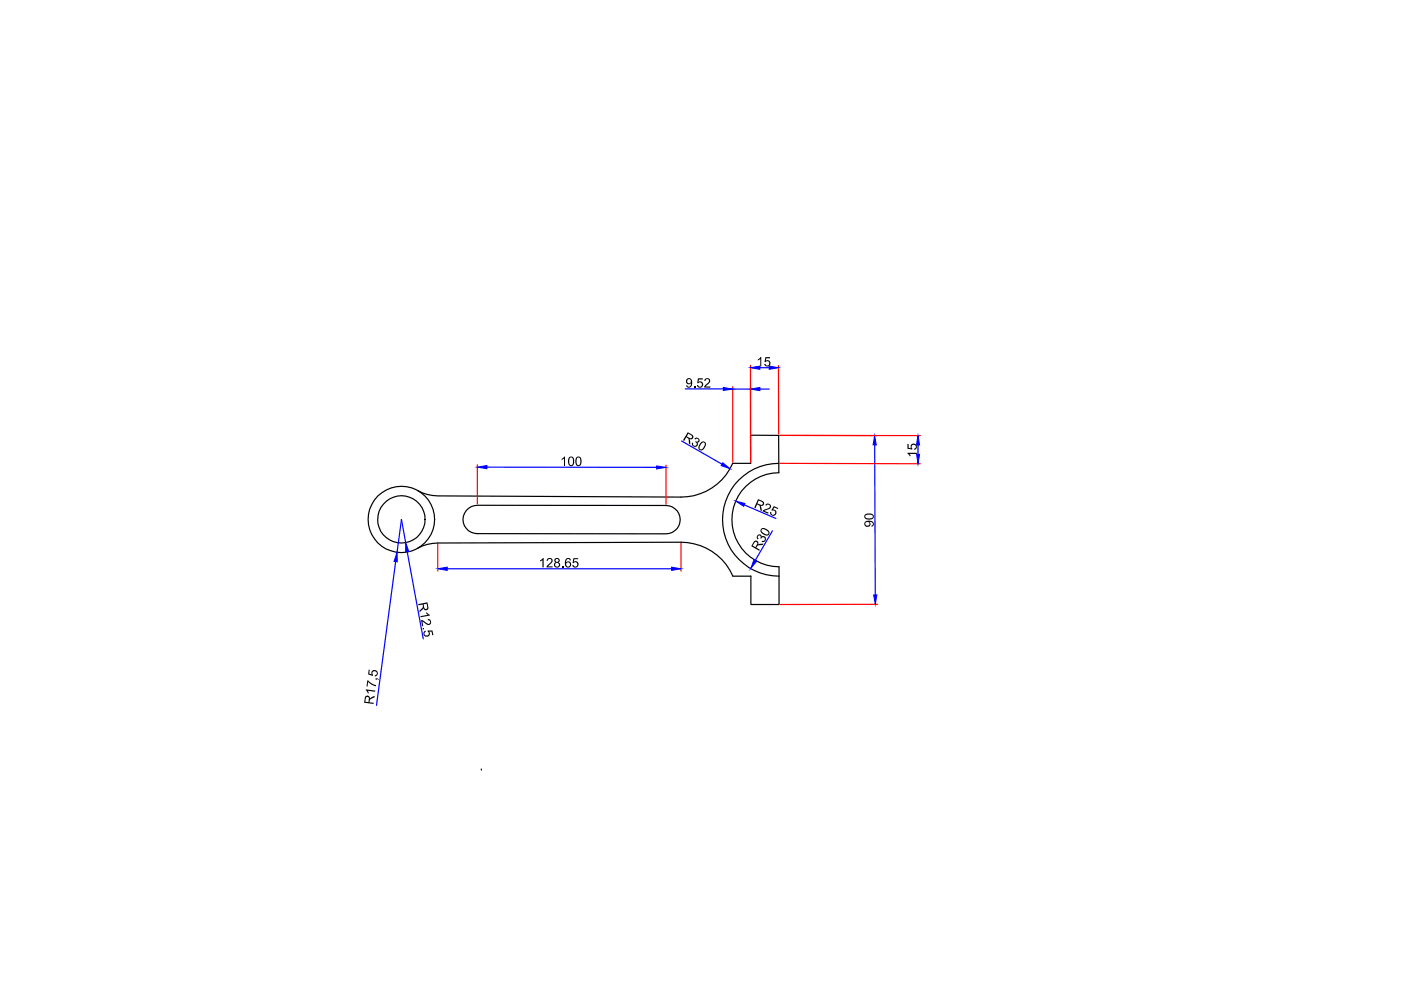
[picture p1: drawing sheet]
<svg xmlns="http://www.w3.org/2000/svg" width="297mm" height="210mm" viewBox="0 0 297 210" stroke-linecap="round" stroke-linejoin="round" font-family="sans-serif">
<!-- layer: 0 -->
<g fill="none" stroke="#000" stroke-width=".25">
<path d="M165 98.2h.1a12 12 0 0 0-11.9 12 12 12 0 0 0 12 12M88.5 104a8.8 8.8 0 0 0 4.4 1.1l51.5 .3a11.9 11.9 0 0 0 10.9-7.2h3.9l-.1-5.9h6v7.9a10 10 0 0 0-9.9 10 10 10 0 0 0 10 10v8h-6v-6h-3.8a12 12 0 0 0-11-7.2l-51.6 .1a8.8 8.8 0 0 0-4.3 1.2M98.8 108.3a3 3 0 0 1 2.4-1.2l40 .1a3 3 0 0 1 3 3 3 3 0 0 1-3 3l-40-.1a2.98 2.98 0 0 1-2.7-1.7 2.98 2.98 0 0 1 .3-3.1zM102.1 163.3h.1"/>
<circle cx="85.1" cy="110.1" r="5"/>
<circle cx="85.1" cy="110.2" r="7"/>
</g>
<path d="M103.2 99l36 .1M144.5 93.5l8.6 4.9M145.3 82.5h8.1M155.3 82.5h3.8M161.1 82.5h2M185.4 94.3l.2 31.8M83.9 119.1l-4.1 30.4M86 115l-.9-4.9-.9 7M86.3 117l3.4 18.5M157.8 107l6.7 2.9M163.8 112.6l-3.7 6.2M94.8 120.6h47.6" fill="none" stroke="#00f" stroke-width=".25"/>
<g fill="#00f" stroke="#00f" stroke-width=".21">
<path d="M86 115l.7 2-.7 .1z"/>
<path d="M84.2 117.1v2l-.6-.1z"/>
<path d="M92.8 120.6l2-.3v.6z"/>
<path d="M142.4 120.3l2 .3-2 .3z"/>
<path d="M101.2 99l2-.3v.7z"/>
<path d="M139.2 98.8l2 .3-2 .3z"/>
<path d="M153.2 98.1l1.6 1.3-1.9-.7z"/>
<path d="M156 106.2l1.9 .6-.2 .5z"/>
<path d="M159.9 118.6l.5 .4-1.2 1.6z"/>
<path d="M159.1 82.5l2-.3v.6z"/>
<path d="M153.4 82.2l1.9 .3-1.9 .3z"/>
<path d="M159.1 78l2-.4v.7z"/>
<path d="M163.1 77.6l1.9 .4-1.9 .3z"/>
<path d="M185.4 92.4l.4 1.9h-.7z"/>
<path d="M185.2 126.1h.7l-.3 2z"/>
<path d="M194.6 92.4l.4 1.9h-.7z"/>
<path d="M194.3 96.3h.7l-.4 2z"/>
</g>
<path d="M159.1 77.5v14.5M165 77.5l.1 14.6M101.2 98.5v8.4M141.2 98.6v8.3M155.3 82v16M159.1 82l.1 16M165.3 98.2l29.8 .1M186 92.4l-20.7-.1 29.8 .1M92.8 115.4v5.7M144.4 115.2v5.9M186.1 128.1l-20.7 .1" fill="none" stroke="#f00" stroke-width=".25"/>
<text font-size="3.2" x="79.2" y="149.5" transform="rotate(-82 79.2 149.5)">R17,5</text>
<g font-size="3.1">
<text x="160.4" y="77.7">15</text>
<text x="145.3" y="82.2">9.52</text>
<text x="144.6" y="93.2" transform="rotate(30 144.6 93.2)">R30</text>
<text x="118.8" y="98.8">100</text>
<text x="194.4" y="97" transform="rotate(-90 194.4 97)">15</text>
<text x="159.8" y="107.6" transform="rotate(23 159.8 107.6)">R25</text>
<text x="185.2" y="111.8" transform="rotate(-90 185.2 111.8)">90</text>
<text x="160.9" y="117" transform="rotate(-60 160.9 117)">R30</text>
<text x="114.2" y="120.3">128.65</text>
<text x="88.6" y="127.9" transform="rotate(80 88.6 127.9)">R12.5</text>
</g>
</svg>
